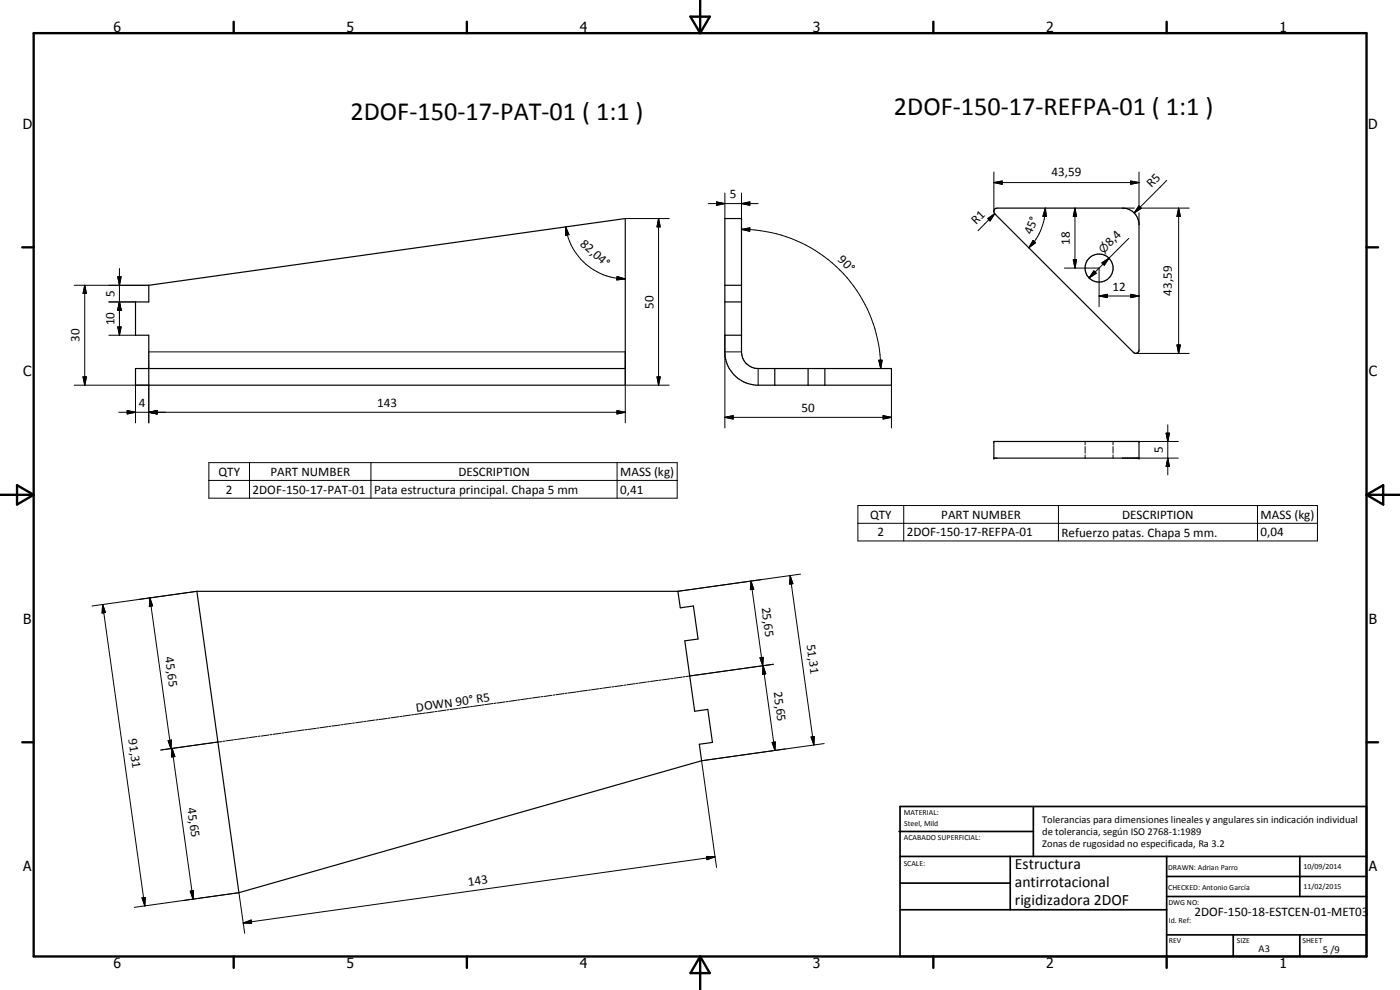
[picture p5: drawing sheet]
<svg xmlns="http://www.w3.org/2000/svg" width="420mm" height="297mm" viewBox="0 0 420 297" stroke-linecap="round" stroke-linejoin="round" font-family="sans-serif">
<g fill="none" stroke="#000" stroke-width=".35">
<path d="M217.5 65.6h5v40a5 5 0 0 0 5 5h40v5h-40.7a10 10 0 0 1-9.3-10zM298.6 62.7l.6-.3h37.6a5 5 0 0 1 5 4.5v38.4a1.01 1.01 0 0 1-1.5 .6l-41.8-41.8-.2-.8zM217.5 90.6h5M217.5 85.6h5M187.7 110.6h-147v5h147v-50l-143 20v5h-4v10h4v15M217.5 100.6h5M232.5 110.6v5M242.5 110.6v5M247.6 110.6v5M298.3 132.5h43.5v5h-43.5zM59.1 177.4h144.3l.8 5 3.9-.6 1.4 9.9-4 .6 3 21.1 3.9-.5 1.4 9.9-3.9 .5 .7 5-138.9 39.5z"/>
<circle cx="329.9" cy="80.4" r="4.2"/>
</g>
<g fill="#000">
<circle cx="298.3" cy="132.5" r=".18"/>
<circle cx="298.3" cy="137.5" r=".18"/>
<circle cx="341.8" cy="132.5" r=".18"/>
<circle cx="341.8" cy="137.5" r=".18"/>
</g>
<g fill="none" stroke="#000" stroke-width=".3">
<path d="M217.5 57.9v7.7M222.5 57.9v7.7M298.3 54.8l2.5-.5v1zM298.3 54.8h43.5M298.3 51.6v11.8M339.3 54.3l2.5 .5-2.5 .5zM341.8 51.6v10.4M350.1 54.1l-9.7 9.8M169.7 68.1l1.1 2.3-1.1 .2zM169.7 68.1a18.1 18.1 0 0 0 18 15.6M187.7 65.6h13.1M197.6 65.6l.6 2.5h-1z"/>
<path d="M197.6 65.6v50M212.5 61.1h15M215 60.6l2.5 .5-2.5 .5zM222.5 68.8l2.5-.4v1zM222.5 61.1l2.5-.5v1zM222.5 68.8a41.8 41.8 0 0 1 41.8 41.8M296.4 65.6l2.1-1.5-1.4 2.2zM298.5 64.1l-5 5.1M310 72.1l.8 .7-2 1.5zM313.7 62.4l.3 2.5h-1zM313.7 62.4a17.1 17.1 0 0 1-4.9 11.9M322.1 77.9h1l-.5 2.5z"/>
<path d="M322.6 62.4l.5 2.5h-1zM322.6 62.4v18M330.7 78.9l2.1-1.4-1.4 2.1zM336.8 62.4h3.6M338.7 71.5l-11.9 11.9M341.8 61.8l.7 .7-2.1 1.4zM341.8 63.9v3.5M342.3 62.4h14.6M353.7 62.4l.5 2.5h-1zM353.7 62.4v43.6M22.3 85.6h22.4M25.4 85.6l.5 2.5h-1z"/>
<path d="M25.4 85.6v30M32.7 90.6h8M35.3 98.1h1.1l-.6 2.5zM35.3 83.1h1.1l-.6 2.5zM35.8 90.6l.6 2.5h-1.1zM35.8 80.6v20M185.2 83l2.5 .7-2.6 .3zM319.4 80.4h10.4v11.6M328.3 81.3l.7 .7-2.2 1.4zM329.8 88.8l2.5-.5v1zM329.8 88.8h12M339.3 88.3l2.5 .5-2.5 .5z"/>
<path d="M22.3 115.6h22.4v11.3M24.9 113.1h1l-.5 2.5zM32.7 100.6h8M40.7 115.6v11.3M44.7 105.6h143v21.3M187.7 115.6h13.1M197.2 113.1h1l-.6 2.5zM217.5 105.6h5M217.5 100.6v27.8M227.5 110.6v5M263.7 108.1h1l-.4 2.5zM267.5 115.6v12.8"/>
<path d="M340.8 106h16.1M353.2 103.5h1l-.5 2.5zM35.6 123.7h152.1M38.2 123.2l2.5 .5-2.5 .5zM44.7 123.7l2.4-.5v1zM62.7 138.8h140.5v10.7h-140.5zM74.9 138.8v10.7M111.3 138.8v10.7M185.2 123.2l2.5 .5-2.5 .5zM185.2 138.8v10.7M217.5 125.2l2.5-.5v1zM217.5 125.2h50"/>
<path d="M265 124.7l2.5 .5-2.5 .5zM325.7 132.5v1M325.7 134v2M325.7 136.5v1M334 132.5v1M334 134v2M334 136.5v1M336.8 132.5h16.8M336.8 137.5h16.8M350 130h1l-.5 2.5zM350.5 137.5l.5 2.5h-1zM350.5 127.5v15"/>
<path d="M62.7 144.1h140.5M257.5 151.7h137.9v10.6h-137.9zM257.5 157h137.9M271.2 151.7v10.6M317.7 151.7v10.6M377.4 151.7v10.6M45 179.4l.8 2.4-1 .1zM45 179.4l6.3 45.2M59.1 177.4l-31.5 4.4M225.4 174.4l.8 2.4-1 .1zM225.4 174.4l3.5 25.4M237.1 172.7l.8 2.4-.9 .2z"/>
<path d="M237.1 172.7l7.2 50.8M240.3 172.3l-36.9 5.1M30.8 181.4l.9 2.4-1.1 .1zM30.8 181.4l12.7 90.4M228.1 197.4l1-.2-.2 2.6zM229 199.8l.8 2.4-1 .1zM229 199.8l3.6 25.4M232.1 199.3l-26.3 3.7M85.2 219.9l-.6 .1M87.8 219.5l-2.4 .3M88.7 219.4l-.6 .1M91.3 219l-2.3 .3"/>
<path d="M92.2 218.9l-.6 .1M94.9 218.5l-2.4 .4M95.8 218.4l-.6 .1M98.5 218l-2.4 .4M99.3 217.9l-.6 .1M102 217.6l-2.4 .2M102.9 217.4l-.6 .1M105.5 217l-2.3 .3M106.4 216.9l-.6 .1M109 216.5l-2.3 .4M109.9 216.4l-.6 .1M112.6 216l-2.4 .4"/>
<path d="M113.5 215.9l-.6 .1M116.2 215.6l-2.4 .3M117 215.4l-.6 .1M119.7 215.1l-2.4 .3M120.6 214.9l-.6 .1M123.2 214.5l-2.3 .4M124.1 214.4l-.6 .1M126.8 214l-2.4 .4M127.7 213.9l-.7 .1M130.3 213.6l-2.4 .3M131.2 213.4l-.6 .1M133.8 213.1l-2.3 .3"/>
<path d="M134.7 212.9l-.6 .1M137.4 212.6l-2.4 .3M138.2 212.5h-.5M140.9 212.1l-2.4 .3M141.8 212h-.6M144.5 211.6l-2.4 .3M145.3 211.5h-.6M148 211.1l-2.4 .3M148.9 210.9l-.6 .2M151.5 210.6l-2.3 .3M152.4 210.5l-.6 .1M155.1 210.1l-2.4 .3"/>
<path d="M156 210l-.6 .1M158.6 209.6l-2.4 .3M159.5 209.5h-.6M162.2 209.1l-2.4 .3M163 209l-.5 .1M165.7 208.6l-2.3 .4M166.6 208.5l-.6 .1M169.2 208.1l-2.3 .3M170.1 208l-.6 .1M172.8 207.6l-2.4 .3M173.7 207.5l-.7 .1M176.3 207.1l-2.4 .3"/>
<path d="M177.2 207l-.6 .1M179.9 206.6l-2.4 .4M180.8 206.5l-.6 .1M183.4 206.1l-2.4 .4M184.3 206l-.6 .1M186.9 205.7l-2.3 .3M187.8 205.5l-.6 .1M190.5 205.1l-2.4 .4M191.4 205l-.6 .1M194 204.6l-2.3 .4M194.9 204.5l-.6 .1M197.6 204.1l-2.4 .4"/>
<path d="M198.4 204l-.5 .1M201.1 203.7l-2.4 .3M202 203.5l-.6 .1M204.6 203.2l-2.3 .3M205.5 203l-.6 .1M50.4 222.2l1.1-.2-.2 2.6zM51.6 224.6l.9 2.4-1 .1zM51.6 224.6l6.3 45.2M66.6 222.5l-18.4 2.5M67.5 222.4h-.6M70.1 222l-2.3 .3M71 221.9h-.6"/>
<path d="M73.6 221.5l-2.3 .3M74.5 221.4h-.6M77.2 221l-2.4 .3M78.1 220.9h-.6M80.7 220.5l-2.3 .4M81.6 220.4l-.6 .1M84.3 220l-2.4 .3M210.6 228.3l4.4 32M231.7 222.8l1-.2-.1 2.6zM235.7 224.7l-25.1 3.6M243.4 221.1l1-.1-.1 2.5zM247.3 223.1l-36.7 5.2"/>
<path d="M212 257l2.6 .1-2.4 .8zM214.6 257.1l-141.6 19.8M42.6 269.4l1-.1-.1 2.5zM57.1 267.4l1-.1-.2 2.5zM71.7 267.8l1.7 12.2M71.7 267.8l-16.9 2.4M71.7 267.8l-31.4 4.4M73 276.9l2.4-.8 .1 1z"/>
</g>
<g fill="none" stroke="#000" stroke-width=".71">
<path d="M10.1 9.9h400v277.1h-400zM70.1 6.5v3.4M140.1 6.5v3.4M207.2 5h5.8l-2.9 4.9zM210.1 0v9.9M280.1 6.5v3.4M350.1 6.5v3.4M6.7 74.2h3.4M410.1 74.2h3.5M.1 148.5h10M5.1 145.6l5 2.9-5 2.9zM410.1 148.5h10"/>
<path d="M410.1 148.5l5-2.9v5.8zM6.7 222.7h3.4M410.1 222.7h3.5M70.1 287v3.4M140.1 287v3.4M210.1 287v10M210.1 287l2.9 5h-5.8zM280.1 287v3.4M350.1 287v3.4"/>
</g>
<g fill="none" stroke="#000" stroke-width=".51">
<path d="M269.8 249.5h40.3M270.1 242h140v45h-140zM270.1 257h140M303.2 257v16M310.1 242v15M350.1 257v30M390.1 257v12M270.1 265h33.1M270.1 273h80M350.1 269h60M350.1 263h60M350.1 280.5h60"/>
<path d="M370.1 280.5v6.5M390.1 280.5v6.5"/>
</g>
<g fill="#000">
<path d="M298.3 54.8l2.5-.5v1zM339.3 54.3l2.5 .5-2.5 .5zM169.7 68.1l1.1 2.3-1.1 .2zM197.6 65.6l.6 2.5h-1zM215 60.6l2.5 .5-2.5 .5zM222.5 68.8l2.5-.4v1zM222.5 61.1l2.5-.5v1zM296.4 65.6l2.1-1.5-1.4 2.2zM310 72.1l.8 .7-2 1.5zM313.7 62.4l.3 2.5h-1zM322.1 77.9h1l-.5 2.5zM322.6 62.4l.5 2.5h-1z"/>
<path d="M330.7 78.9l2.1-1.4-1.4 2.1zM341.8 61.8l.7 .7-2.1 1.4zM353.7 62.4l.5 2.5h-1zM25.4 85.6l.5 2.5h-1zM35.3 98.1h1.1l-.6 2.5zM35.3 83.1h1.1l-.6 2.5zM35.8 90.6l.6 2.5h-1.1zM185.2 83l2.5 .7-2.6 .3zM328.3 81.3l.7 .7-2.2 1.4zM329.8 88.8l2.5-.5v1zM339.3 88.3l2.5 .5-2.5 .5zM24.9 113.1h1l-.5 2.5z"/>
<path d="M197.2 113.1h1l-.6 2.5zM263.7 108.1h1l-.4 2.5zM353.2 103.5h1l-.5 2.5zM38.2 123.2l2.5 .5-2.5 .5zM44.7 123.7l2.4-.5v1zM185.2 123.2l2.5 .5-2.5 .5zM217.5 125.2l2.5-.5v1zM265 124.7l2.5 .5-2.5 .5zM350 130h1l-.5 2.5zM350.5 137.5l.5 2.5h-1zM225.4 174.4l.8 2.4-1 .1zM237.1 172.7l.8 2.4-.9 .2z"/>
<path d="M30.8 181.4l.9 2.4-1.1 .1zM45 179.4l.8 2.4-1 .1zM228.1 197.4l1-.2-.2 2.6zM229 199.8l.8 2.4-1 .1zM50.4 222.2l1.1-.2-.2 2.6zM51.6 224.6l.9 2.4-1 .1zM231.7 222.8l1-.2-.1 2.6zM243.4 221.1l1-.1-.1 2.5zM212 257l2.6 .1-2.4 .8zM42.6 269.4l1-.1-.1 2.5zM57.1 267.4l1-.1-.2 2.5zM73 276.9l2.4-.8 .1 1z"/>
</g>
<g font-size="7.9">
<text x="105.2" y="35.9">2DOF-150-17-PAT-01 ( 1:1 )</text>
<text x="268.3" y="34.4">2DOF-150-17-REFPA-01 ( 1:1 )</text>
</g>
<g font-size="4.7">
<text x="304.6" y="260.7">Estructura</text>
<text x="304.6" y="266.1">antirrotacional</text>
<text x="304.6" y="271.5">rigidizadora 2DOF</text>
</g>
<g font-size="4.2">
<text x="34" y="9.6">6</text>
<text x="104" y="9.6">5</text>
<text x="174" y="9.6">4</text>
<text x="244" y="9.6">3</text>
<text x="314" y="9.6">2</text>
<text x="384" y="9.6">1</text>
<text x="6.8" y="38.7">D</text>
<text x="410.6" y="38.7">D</text>
<text x="7" y="112.9">C</text>
<text x="410.8" y="112.9">C</text>
<text x="7" y="187.1">B</text>
<text x="410.8" y="187.1">B</text>
<text x="7" y="261.4">A</text>
<text x="410.8" y="261.4">A</text>
<text x="34" y="290.4">6</text>
<text x="104" y="290.4">5</text>
<text x="174" y="290.4">4</text>
<text x="244" y="290.4">3</text>
<text x="314" y="290.4">2</text>
<text x="384" y="290.4">1</text>
</g>
<g font-size="3.9">
<text x="315.6" y="52.7">43,59</text>
<text x="219" y="59.5">5</text>
<text x="345.6" y="56.6" transform="rotate(-45 345.6 56.6)">R5</text>
<text x="293" y="67.6" transform="rotate(-45 293 67.6)">R1</text>
<text x="309.6" y="70.7" transform="rotate(-67 309.6 70.7)">45°</text>
<text x="173.9" y="73.6" transform="rotate(41 173.9 73.6)">82,04°</text>
<text x="321" y="73.4" transform="rotate(-90 321 73.4)">18</text>
<text x="333.2" y="74.1" transform="rotate(-45 333.2 74.1)">8,4</text>
<text x="251.3" y="78.1" transform="rotate(45 251.3 78.1)">90°</text>
<text x="34.3" y="89.1" transform="rotate(-90 34.3 89.1)">5</text>
<text x="333.9" y="87.3">12</text>
<text x="351.7" y="88.7" transform="rotate(-90 351.7 88.7)">43,59</text>
<text x="196.1" y="92.6" transform="rotate(-90 196.1 92.6)">50</text>
<text x="34.3" y="97.6" transform="rotate(-90 34.3 97.6)">10</text>
<text x="23.9" y="102.6" transform="rotate(-90 23.9 102.6)">30</text>
<text x="41.7" y="122.2">4</text>
<text x="113.2" y="122.2">143</text>
<text x="240.5" y="123.7">50</text>
<text x="348.9" y="136" transform="rotate(-90 348.9 136)">5</text>
<text x="65.6" y="142.8">QTY</text>
<text x="81.2" y="142.8">PART NUMBER</text>
<text x="137.6" y="142.8">DESCRIPTION</text>
<text x="186.1" y="142.9">MASS (kg)</text>
<text x="67.8" y="148.1">2</text>
<text x="75.8" y="148.1">2DOF-150-17-PAT-01</text>
<text x="112.3" y="148.2">Pata estructura principal. Chapa 5 mm</text>
<text x="186.1" y="148.1">0,41</text>
<text x="261.1" y="155.6">QTY</text>
<text x="282.5" y="155.6">PART NUMBER</text>
<text x="336.8" y="155.6">DESCRIPTION</text>
<text x="378.3" y="155.7">MASS (kg)</text>
<text x="263.3" y="161">2</text>
<text x="272.1" y="161">2DOF-150-17-REFPA-01</text>
<text x="318.5" y="161">Refuerzo patas. Chapa 5 mm.</text>
<text x="378.3" y="161">0,04</text>
<text x="228.6" y="182.4" transform="rotate(82 228.6 182.4)">25,65</text>
<text x="49.6" y="197.3" transform="rotate(82 49.6 197.3)">45,65</text>
<text x="242.1" y="193.4" transform="rotate(82 242.1 193.4)">51,31</text>
<text x="232.2" y="207.8" transform="rotate(82 232.2 207.8)">25,65</text>
<text x="125" y="213.5" transform="rotate(-8 125 213.5)">DOWN 90° R5</text>
<text x="38.6" y="221.9" transform="rotate(82 38.6 221.9)">91,31</text>
<text x="56.2" y="242.4" transform="rotate(82 56.2 242.4)">45,65</text>
<text x="140.6" y="265.9" transform="rotate(-8 140.6 265.9)">143</text>
<text x="358.5" y="275">2DOF-150-18-ESTCEN-01-MET03</text>
</g>
<text font-size="3.3" x="331.2" y="76.1" transform="rotate(-45 331.2 76.1)">⌀</text>
<g font-size="3.1">
<text x="312.7" y="246.8">Tolerancias para dimensiones lineales y angulares sin indicación individual</text>
<text x="312.7" y="250.4">de tolerancia, según ISO 2768-1:1989</text>
<text x="312.7" y="254">Zonas de rugosidad no especificada, Ra 3.2</text>
<text x="377.7" y="285.6">A3</text>
<text x="397" y="285.9">5 /9</text>
</g>
<g font-size="2.4">
<text x="271.2" y="244.4">MATERIAL:</text>
<text x="271.3" y="252">ACABADO SUPERFICIAL:</text>
<text x="271.4" y="247.9">Steel, Mild</text>
<text x="271.2" y="259.7">SCALE:</text>
<text x="350.6" y="261">DRAWN: Adrian Parro</text>
<text x="391.2" y="260.6">10/09/2014</text>
<text x="350.6" y="267.1">CHECKED: Antonio García</text>
<text x="391.2" y="266.7">11/02/2015</text>
<text x="350.6" y="271.4">DWG NO:</text>
<text x="350.8" y="276.9">Id. Ref:</text>
<text x="350.8" y="282.8">REV</text>
<text x="371.2" y="282.9">SIZE</text>
<text x="390.9" y="282.9">SHEET</text>
</g>
</svg>
